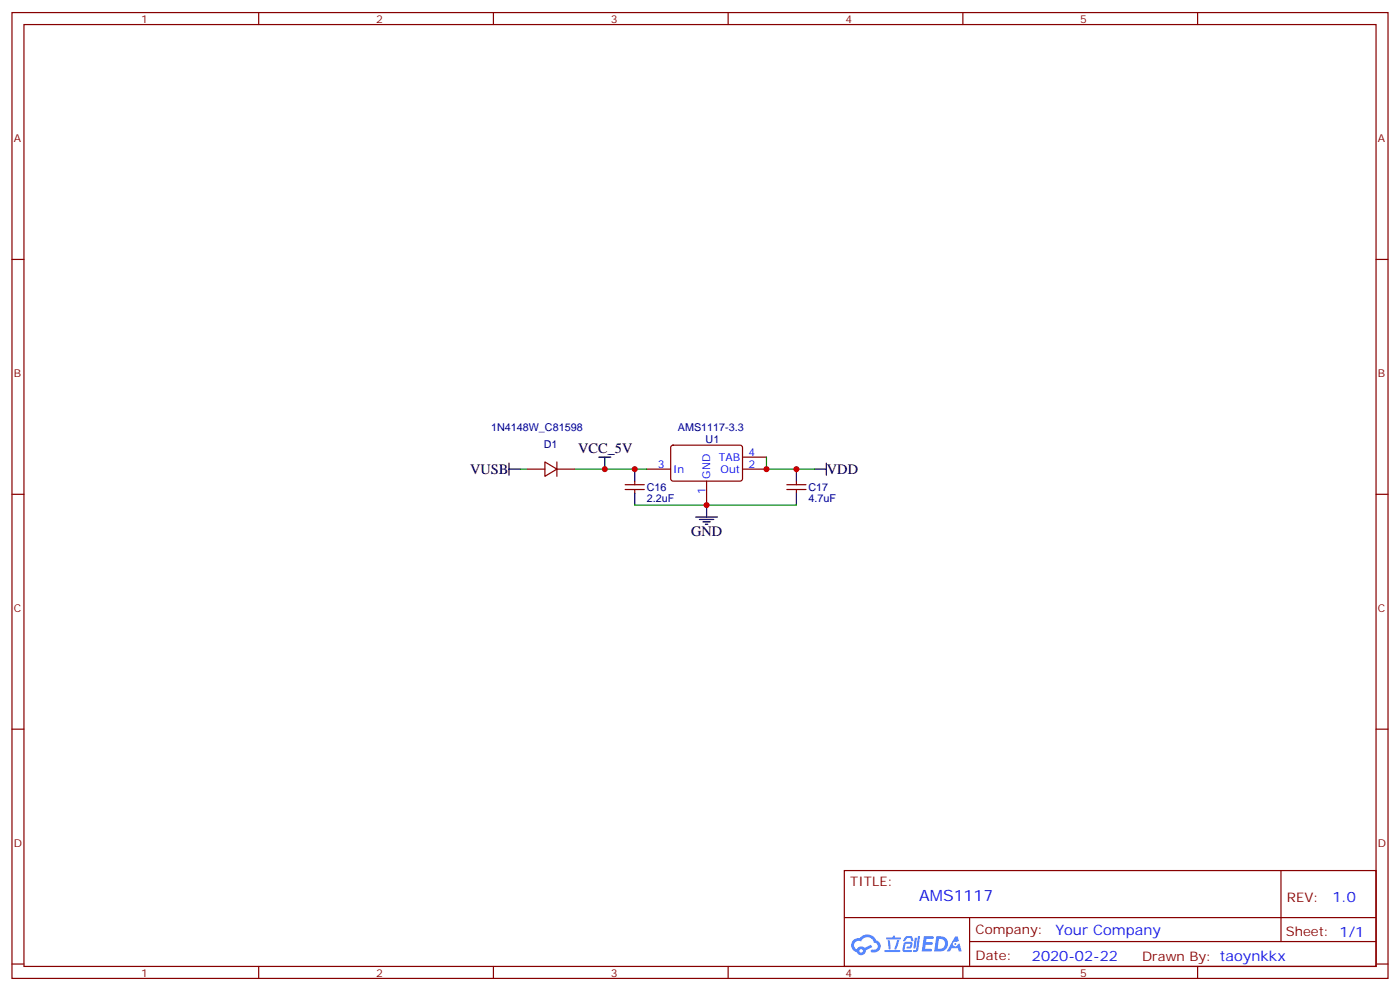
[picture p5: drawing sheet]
<svg xmlns="http://www.w3.org/2000/svg" width="412mm" height="292mm" viewBox="0 0 412 292" stroke-linecap="round" stroke-linejoin="round" font-family="sans-serif">
<g fill="none" stroke="#870000" stroke-width=".35">
<path d="M3.5 3.7h405.4v284.3h-405.4zM7.1 7.2h398.2v277.3h-398.2zM76.2 3.7v3.5M145.3 3.7v3.5M214.5 3.7v3.5M283.6 3.7v3.5M352.8 3.7v3.5M3.5 76.4h3.6M405.3 76.4h3.6M3.5 145.5h3.6M405.3 145.5h3.6M3.5 214.7h3.6"/>
<path d="M405.3 214.7h3.6M248.7 256.3h156.6v28.2h-156.6zM377.3 256.3v20.9M248.7 270.1h156.5M285.6 277.2h119.6M285.6 270.1v14.2M3.5 283.8h3.6M76.2 284.5v3.5M145.3 284.5v3.5M214.5 284.5v3.5M283.6 284.5v3.5M352.8 284.5v3.5"/>
<path d="M405.3 283.8h3.6"/>
</g>
<g fill="#5487ff">
<path d="M272.1 275.6h2.6l.3 .2-.1 .6h-2l-.1 1h1.6l.4 .4-.4 .3h-1.7l-.2 1.2 1.8 .1 .3 .3-.2 .4h-2.9z"/>
<path d="M281.4 275.7h.7l.4 1.3-.7 .3a.74 .74 0 0 0-1.1 .3 .74 .74 0 0 0 .5 1.1 .74 .74 0 0 0 .9-.7l.5-.3 .7 2.4h-.9l-.2-1h-1.9l-.5 1h-.9z"/>
<path d="M269.5 276.1h.6l-.4 2.9a.31 .31 0 0 1-.3 .3 .31 .31 0 0 1-.3-.3z"/>
<path d="M270.4 275.6h.6l-.5 4a.89 .89 0 0 1-.7 .7 .89 .89 0 0 1-.9-.3l1-.5z"/>
<path d="M266.8 275.8l.6-.2 1.2 .1 .5 1.3-.6 .1-.4-.9-1 .1a.95 .95 0 0 1-1 .8l-.1-.2z"/>
<path d="M266.4 277.5l1.8-.2a1.04 1.04 0 0 1 .6 1.1 1.04 1.04 0 0 1-.8 .9h-.7a.29 .29 0 0 1-.3-.4 .29 .29 0 0 1 .3-.2h.7l.2-.8h-1.4l-.4 1.7 1.9 .1a.29 .29 0 0 1 .3 .3 .29 .29 0 0 1-.3 .3h-2l-.4-.3 .2-2.1z"/>
<path d="M260.5 279.7h4.4a.3 .3 0 0 1 .3 .3 .3 .3 0 0 1-.3 .3h-4.3z"/>
<path d="M264.3 276.8h.6l-.5 1.6a1.02 1.02 0 0 1-.7 1.2l-.2-.3z"/>
<path d="M261.5 276.8h.6l.3 2.4-.3 .3-.3-.2z"/>
<path d="M261.1 276h1.9l.2-.5h.5l-.1 .5h1.5a.29 .29 0 0 1 .3 .3 .29 .29 0 0 1-.3 .3h-3.9z"/>
<path d="M275.8 275.6l-.6 4.5h1.4a2.27 2.27 0 0 0 2.7-2.3 2.27 2.27 0 0 0-2.7-2.2zM276.6 276.4a1.5 1.5 0 0 1 1.8 1.6 1.5 1.5 0 0 1-1.9 1.3h-.3z"/>
<path d="M251.4 276.8a2.09 2.09 0 0 0 1 3.5 1.37 1.37 0 0 0 1.5 .9 1.37 1.37 0 0 0 1.1-1.4l2-1-.5-.7-1.8 1a1.4 1.4 0 0 0-2.3 .4 1.32 1.32 0 0 1-.6-1.9 1.32 1.32 0 0 1 1.9-.4 2.02 2.02 0 0 1 2-1.3 2.02 2.02 0 0 1 1.8 1.6 1.09 1.09 0 0 1 1.1 1.4 1.09 1.09 0 0 1-1.6 .7 .41 .41 0 0 0-.5 .3 .41 .41 0 0 0 .4 .5 1.89 1.89 0 0 0 2.4-1.2 1.89 1.89 0 0 0-1.2-2.4 2.98 2.98 0 0 0-5-.6l-1 .1zM253.2 279.9a.52 .52 0 0 1 1 0 .52 .52 0 0 1-1 0z"/>
<circle cx="281.4" cy="277.9" r=".28"/>
</g>
<g fill="none" stroke="#870000" stroke-width=".35">
<path d="M155.2 138.1h5.3M160.5 136l3.5 2.1-3.5 2.1zM164 138.1h5.3M164 136v4.2M190.5 138.1h7.1M197.8 131.3l.5-.2h20l.4 .7v9.4l-.7 .4h-20l-.4-.7v-9.1zM218.7 138.1h7.1M218.7 134.6h7.1M184.1 144.1h5.7M184.1 142.7h5.7M187 141.6v1.1M187 144.1v1.1"/>
<path d="M208.1 141.6v7.1M231.8 144.1h5.6M231.8 142.7h5.6M234.6 141.6v1.1M234.6 144.1v1.1"/>
</g>
<g fill="none" stroke="#000" stroke-width=".35">
<path d="M149.9 138.1h3.6M149.9 136.3v3.6M176.4 134.6h3.5M178.2 134.6v3.5M187 138.1v3.5M234.6 138.1v3.5M239.9 138.1h3.5M243.4 136.3v3.6M187 145.2v3.5M205 152.2h6.3M206 152.9h4.3M207.1 153.6h2.1"/>
<path d="M207.8 154.3h.7M208.1 148.7v3.5M234.6 145.2v3.5"/>
</g>
<path d="M153.5 138.1h1.7M169.3 138.1h21.2M225.8 134.6v3.5h14.1M187 148.7h47.6" fill="none" stroke="#008700" stroke-width=".35"/>
<g fill="#c00">
<circle cx="178.2" cy="138.1" r=".88"/>
<circle cx="225.8" cy="138.1" r=".88"/>
<circle cx="234.6" cy="138.1" r=".88"/>
<circle cx="208.1" cy="148.7" r=".88"/>
<circle cx="187" cy="138.1" r=".88"/>
</g>
<text font-size="4.6" fill="#00f" x="270.8" y="265.3">AMS1117</text>
<g font-size="4.2">
<text x="170.3" y="133.4">VCC_5V</text>
<text x="138.5" y="139.6">VUSB</text>
<text x="243.6" y="139.6">VDD</text>
<text x="203.6" y="157.9">GND</text>
</g>
<g font-size="4.2" fill="#00f">
<text x="392.5" y="265.6">1.0</text>
<text x="310.9" y="275.1">Your Company</text>
<text x="304" y="282.9">2020-02-22</text>
</g>
<g font-size="3.9" fill="#800">
<text x="250.5" y="260.9">TITLE:</text>
<text x="379.1" y="265.6">REV:</text>
<text x="287.4" y="275.1">Company:</text>
<text x="378.7" y="275.7">Sheet: 1/1</text>
<text x="287.4" y="282.8">Date:</text>
<text x="336.4" y="282.8">Drawn By: taoynkkx</text>
</g>
<g font-size="3.2" fill="#800">
<text x="41.6" y="6.7">1</text>
<text x="110.8" y="6.7">2</text>
<text x="179.9" y="6.7">3</text>
<text x="249.1" y="6.7">4</text>
<text x="318.2" y="6.7">5</text>
<text x="4.1" y="41.8">A</text>
<text x="405.9" y="41.8">A</text>
<text x="4.1" y="110.9">B</text>
<text x="405.9" y="110.9">B</text>
<text x="4.1" y="180.1">C</text>
<text x="405.9" y="180.1">C</text>
<text x="4.1" y="249.2">D</text>
<text x="405.9" y="249.2">D</text>
<text x="41.6" y="287.5">1</text>
<text x="110.8" y="287.5">2</text>
<text x="179.9" y="287.5">3</text>
<text x="249.1" y="287.5">4</text>
<text x="318.2" y="287.5">5</text>
</g>
<g font-size="3.2" fill="#000080">
<text x="144.6" y="126.9">1N4148W_C81598</text>
<text x="160.2" y="131.8">D1</text>
<text x="199.7" y="127">AMS1117-3.3</text>
<text x="207.9" y="130.4">U1</text>
<text x="190.5" y="147.8">2.2uF</text>
<text x="190.5" y="144.6">C16</text>
<text x="238.1" y="147.8">4.7uF</text>
<text x="238.1" y="144.6">C17</text>
</g>
<g font-size="3.2" fill="#00f">
<text x="193.8" y="137.8">3</text>
<text x="211.7" y="135.6">TAB</text>
<text x="220.5" y="137.8">2</text>
<text x="220.5" y="134.2">4</text>
<text x="198.3" y="139.2">In</text>
<text x="209.2" y="140.9" transform="rotate(-90 209.2 140.9)">GND</text>
<text x="212.3" y="139.2">Out</text>
<text x="207.8" y="145.4" transform="rotate(-90 207.8 145.4)">1</text>
</g>
</svg>
